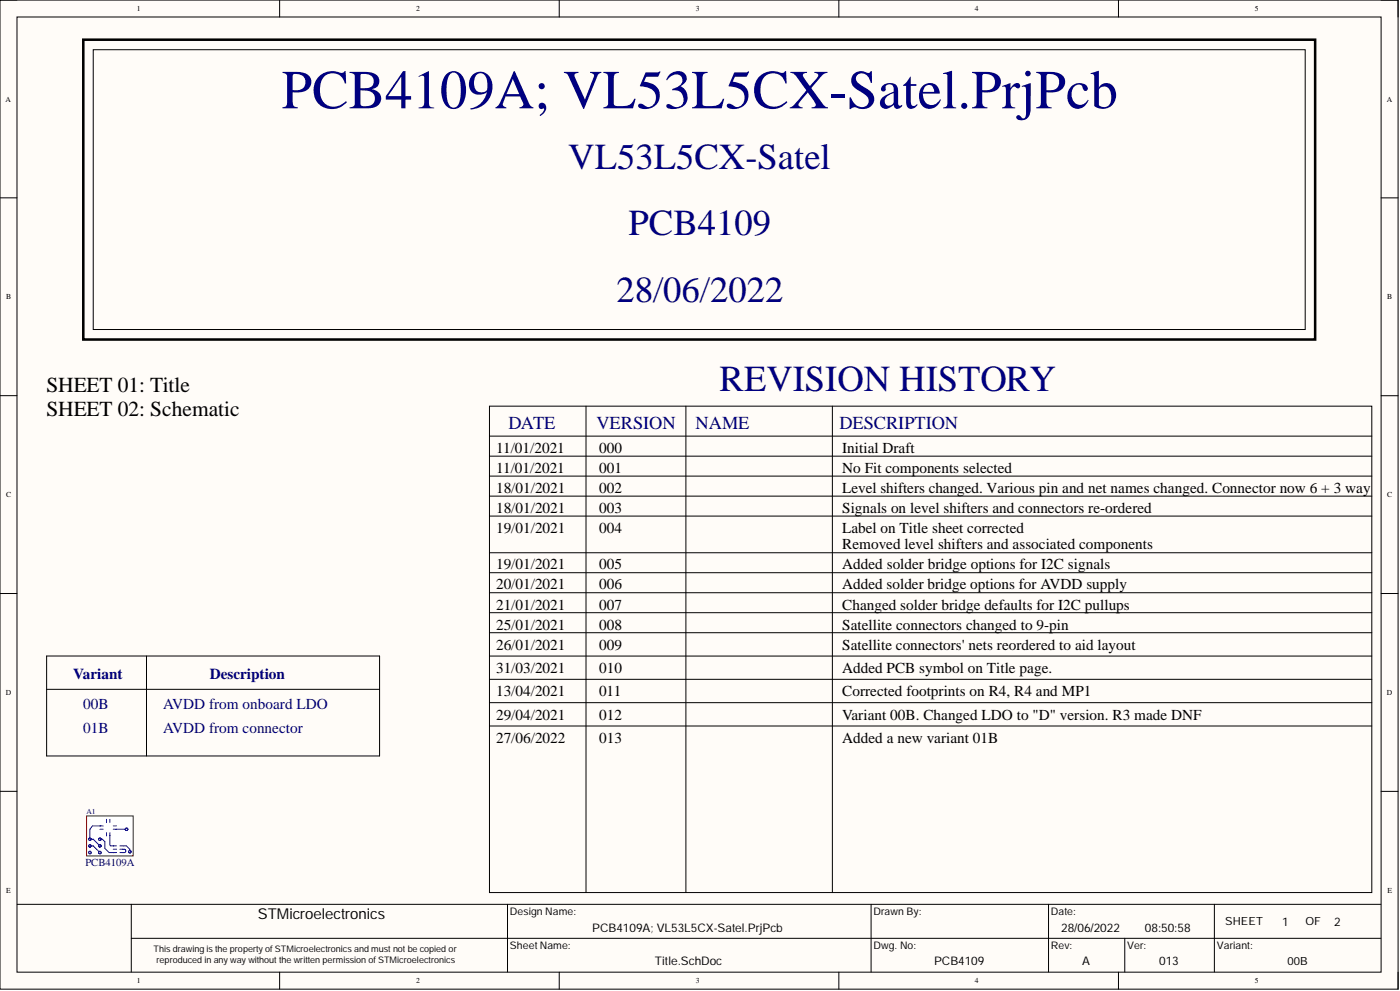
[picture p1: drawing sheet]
<svg xmlns="http://www.w3.org/2000/svg" width="420mm" height="297mm" viewBox="0 0 420 297" stroke-linecap="round" stroke-linejoin="round" font-family="sans-serif">
<path d="M0 0h419.2v296.5h-419.2z" fill-rule="evenodd" fill="#fffcf8"/>
<path d="M0 0h419.2v296.5h-419.2z" fill="none" stroke="#000" stroke-width=".3"/>
<path d="M5.1 5.1h409v286.3h-409z" fill-rule="evenodd" fill="#fffcf8"/>
<g fill="none" stroke="#000" stroke-width=".3">
<path d="M0 0h5.1M5.1 5.1h409v286.3h-409zM28 14.9h363.4v83.9h-363.4zM83.8 0v5.1M167.7 0v5.1M251.5 0v5.1M335.4 0v5.1M414.1 0h5.1v5.1M0 59.3h5.1M414.1 59.3h5.1M0 118.6h5.1M414.1 118.6h5.1"/>
<path d="M146.8 121.7h264.6v145.8h-264.6zM146.8 130.7h264.6M146.8 136.7h264.6M175.7 121.7v145.8M205.7 121.7v145.8M249.6 121.7v145.8M146.8 142.7h264.6M146.8 148.7h264.6M146.8 154.7h264.6M0 177.9h5.1M146.8 165.7h264.6M146.8 171.7h264.6"/>
<path d="M146.8 177.7h264.6M414.1 177.9h5.1M146.8 183.6h264.6M146.8 189.6h264.6M0 237.2h5.1M414.1 237.2h5.1M5.2 271.1h408.9M39.4 271.1v20.2M152.2 271.1v20.2M261.2 271.1v20.2M314.4 271.1v20.2M364.1 271.1v20.2"/>
<path d="M39.4 281.2h374.7M83.8 291.4v5.1M167.7 291.4v5.1M251.5 291.4v5.1M335.4 291.4v5.1M337.3 281.2v10.1M419.2 291.4v5.1"/>
</g>
<path d="M25 11.9h369.4v89.9h-369.4z" fill="none" stroke="#000" stroke-width=".76"/>
<path d="M26 244.6h13.9v12h-13.9z" fill-rule="evenodd" fill="#fff"/>
<path d="M26 244.6h13.9v12h-13.9z" fill="none" stroke="#800000" stroke-width=".3"/>
<g fill="none" stroke="#00f" stroke-width=".3">
<path d="M27.2 253.6h.8l1.7 1.7M27.2 251.6h.8l1.7 1.7M30 248.6h1M30.2 251.6h.5l.8 .7v2l1.2 1.2h2.3M31 247.6h-3.3l-.7 1v2.7M31.9 245.6v1M31.9 249.6v1M33 249.6v3.7l.2 .3h1.8M33 245.6v1M33.9 254.6h1.1M33.9 247.6h1.1M33.9 248.6h3.8"/>
<path d="M35.9 254.6h1.5l.3 .2v.5l-.3 .2h-1.5M35.9 253.6h2l1 1v.5"/>
<circle cx="27" cy="255.5" r=".38"/>
<circle cx="27" cy="251.6" r=".38"/>
<circle cx="27" cy="253.6" r=".38"/>
<circle cx="30" cy="253.6" r=".38"/>
<circle cx="30" cy="251.6" r=".38"/>
<circle cx="30" cy="255.5" r=".38"/>
<circle cx="37.9" cy="248.6" r=".38"/>
<circle cx="37.9" cy="248.6" r=".39"/>
<circle cx="38.9" cy="255.3" r=".38"/>
<circle cx="38.9" cy="255.3" r=".39"/>
</g>
<path d="M14 196.6h99.8v30h-99.8zM43.9 196.6v30M146.8 196.6h264.6M14 206.6h99.8M146.8 203.6h264.6M146.8 210.6h264.6M146.8 217.6h264.6" fill="none" stroke="#000" stroke-width=".3"/>
<text font-size="16.5" fill="#000080" x="84.4" y="32.5">PCB4109A; VL53L5CX-Satel.PrjPcb</text>
<g font-size="11" fill="#000080">
<text x="170.4" y="50.6">VL53L5CX-Satel</text>
<text x="188.5" y="70.5">PCB4109</text>
<text x="184.9" y="90.5">28/06/2022</text>
<text x="215.8" y="117.3">REVISION HISTORY</text>
</g>
<g font-size="6.4">
<text x="13.9" y="117.5">SHEET 01: Title</text>
<text x="13.9" y="124.6">SHEET 02: Schematic</text>
</g>
<g font-size="5.5" fill="#000080">
<text x="152.5" y="128.6">DATE</text>
<text x="178.8" y="128.6">VERSION</text>
<text x="208.6" y="128.6">NAME</text>
<text x="251.7" y="128.6">DESCRIPTION</text>
</g>
<g font-size="4.6">
<text x="148.8" y="135.8">11/01/2021</text>
<text x="179.7" y="135.8">000</text>
<text x="252.6" y="135.8">Initial Draft</text>
<text x="148.8" y="141.7">11/01/2021</text>
<text x="179.7" y="141.7">001</text>
<text x="252.6" y="141.7">No Fit components selected</text>
<text x="148.8" y="147.7">18/01/2021</text>
<text x="179.7" y="147.7">002</text>
<text x="252.6" y="147.7">Level shifters changed. Various pin and net names changed. Connector now 6 + 3 way</text>
<text x="148.8" y="153.7">18/01/2021</text>
<text x="179.7" y="153.7">003</text>
<text x="252.6" y="153.7">Signals on level shifters and connectors re-ordered</text>
<text x="148.8" y="159.7">19/01/2021</text>
<text x="179.7" y="159.7">004</text>
<text x="252.6" y="159.7">Label on Title sheet corrected</text>
<text x="252.6" y="164.7">Removed level shifters and associated components</text>
<text x="148.8" y="170.7">19/01/2021</text>
<text x="179.7" y="170.7">005</text>
<text x="252.6" y="170.7">Added solder bridge options for I2C signals</text>
<text x="148.8" y="176.7">20/01/2021</text>
<text x="179.7" y="176.7">006</text>
<text x="252.6" y="176.7">Added solder bridge options for AVDD supply</text>
<text x="148.8" y="182.7">21/01/2021</text>
<text x="179.7" y="182.7">007</text>
<text x="252.6" y="182.7">Changed solder bridge defaults for I2C pullups</text>
<text x="148.8" y="188.7">25/01/2021</text>
<text x="179.7" y="188.7">008</text>
<text x="252.6" y="188.7">Satellite connectors changed to 9-pin</text>
<text x="148.8" y="194.7">26/01/2021</text>
<text x="179.7" y="194.7">009</text>
<text x="252.6" y="194.7">Satellite connectors' nets reordered to aid layout</text>
<text x="148.8" y="201.6">31/03/2021</text>
<text x="179.7" y="201.6">010</text>
<text x="252.6" y="201.6">Added PCB symbol on Title page.</text>
<text x="148.8" y="208.6">13/04/2021</text>
<text x="179.7" y="208.6">011</text>
<text x="252.6" y="208.6">Corrected footprints on R4, R4 and MP1</text>
<text x="148.8" y="215.7">29/04/2021</text>
<text x="179.7" y="215.7">012</text>
<text x="252.6" y="215.7">Variant 00B. Changed LDO to &quot;D&quot; version. R3 made DNF</text>
<text x="148.8" y="222.6">27/06/2022</text>
<text x="179.7" y="222.6">013</text>
<text x="252.6" y="222.6">Added a new variant 01B</text>
</g>
<g font-size="4.6" fill="#000080">
<text x="22" y="203.7">Variant</text>
<text x="62.9" y="203.7">Description</text>
<text x="24.9" y="212.6">00B</text>
<text x="48.9" y="212.6">AVDD from onboard LDO</text>
<text x="24.9" y="219.6">01B</text>
<text x="48.9" y="219.6">AVDD from connector</text>
</g>
<text font-size="4.5" x="77.3" y="275.4">STMicroelectronics</text>
<g font-size="3.6">
<text x="177.6" y="279.2">PCB4109A; VL53L5CX-Satel.PrjPcb</text>
<text x="318.2" y="279.2">28/06/2022</text>
<text x="343.3" y="279.2">08:50:58</text>
<text x="384.5" y="277.5">1</text>
<text x="400" y="277.5">2</text>
<text x="196.3" y="289.4">Title.SchDoc</text>
<text x="280.1" y="289.4">PCB4109</text>
<text x="324.5" y="289.4">A</text>
<text x="347.6" y="289.4">013</text>
</g>
<g font-size="3.4">
<text x="367.4" y="277.4">SHEET</text>
<text x="391.5" y="277.4">OF</text>
<text x="386.1" y="289.3">00B</text>
</g>
<text font-size="3.2" fill="#000080" x="25.6" y="259.5">PCB4109A</text>
<g font-size="3.1">
<text x="152.9" y="274.3">Design Name:</text>
<text x="261.9" y="274.3">Drawn By:</text>
<text x="315.1" y="274.3">Date:</text>
<text x="152.9" y="284.4">SheetName:</text>
<text x="261.9" y="284.4">Dwg. No:</text>
<text x="315.1" y="284.4">Rev:</text>
<text x="338" y="284.4">Ver:</text>
<text x="364.9" y="284.4">Variant:</text>
</g>
<g font-size="2.7">
<text x="46.1" y="285.5">This drawing is the property of STMicroelectronics and mustnotbe copied or</text>
<text x="46.9" y="288.5">reproduced in any way withoutthe written permission of STMicroelectronics</text>
</g>
<g font-size="2.3">
<text x="41.1" y="3.4">1</text>
<text x="124.8" y="3.4">2</text>
<text x="208.7" y="3.4">3</text>
<text x="292.4" y="3.4">4</text>
<text x="376.3" y="3.4">5</text>
<text x="1.7" y="30.4">A</text>
<text x="415.9" y="30.4">A</text>
<text x="1.9" y="89.7">B</text>
<text x="415.9" y="89.7">B</text>
<text x="1.9" y="149">C</text>
<text x="415.9" y="149">C</text>
<text x="1.8" y="208.3">D</text>
<text x="415.9" y="208.3">D</text>
<text x="1.9" y="267.7">E</text>
<text x="416" y="267.7">E</text>
<text x="41.1" y="294.7">1</text>
<text x="124.8" y="294.7">2</text>
<text x="208.7" y="294.7">3</text>
<text x="292.4" y="294.7">4</text>
<text x="376.3" y="294.7">5</text>
</g>
<text font-size="2.3" fill="#000080" x="25.9" y="244.1">A1</text>
</svg>
